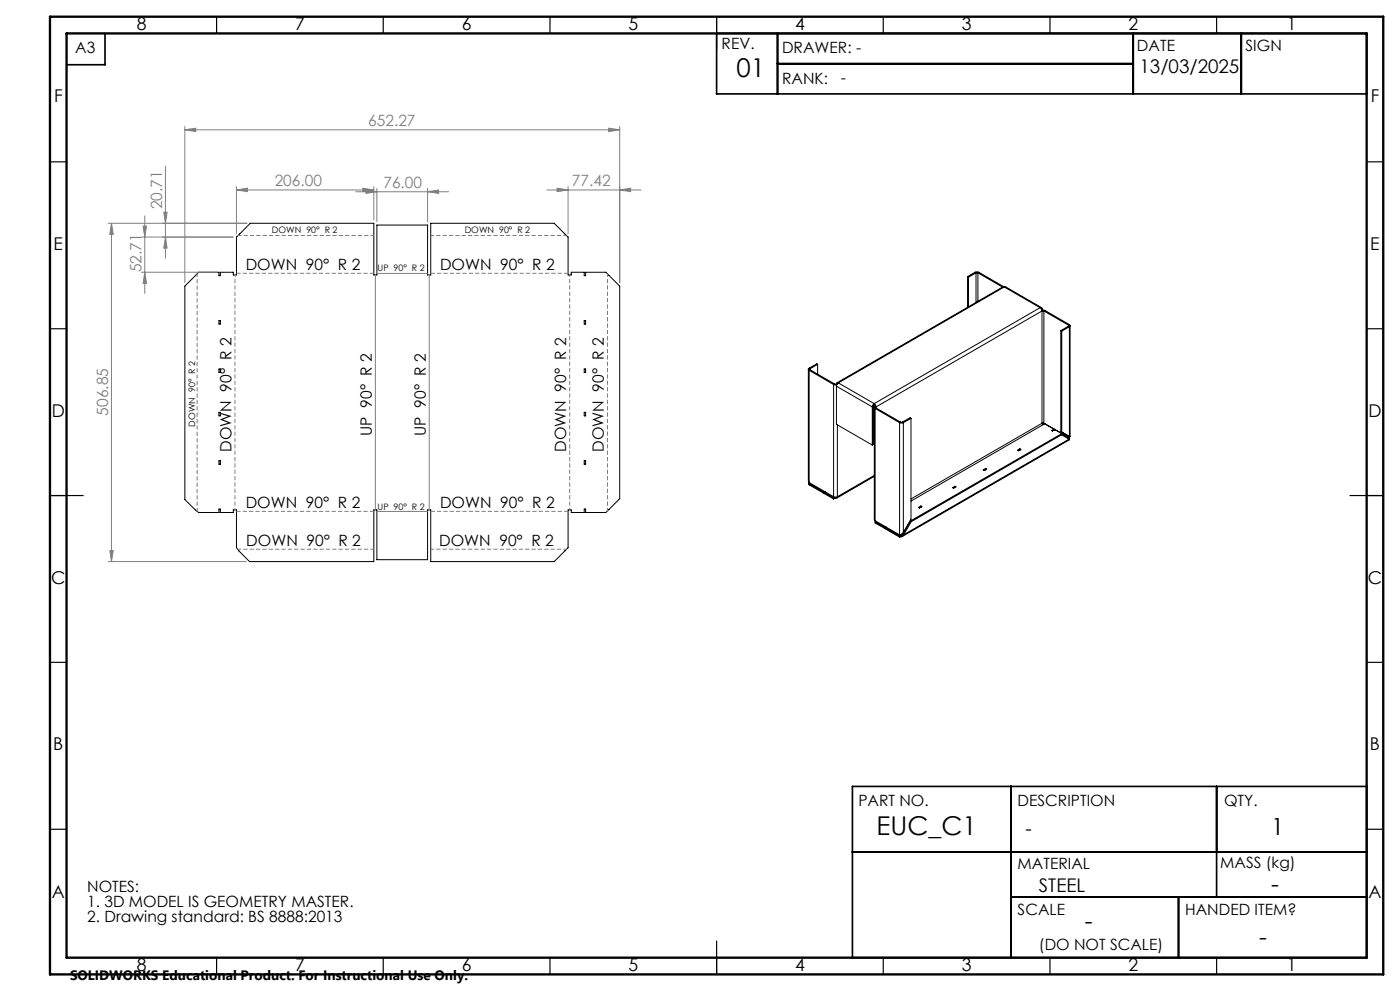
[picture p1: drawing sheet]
<svg xmlns="http://www.w3.org/2000/svg" width="420mm" height="297mm" viewBox="0 0 420 297" stroke-linecap="round" stroke-linejoin="round" font-family="sans-serif">
<g fill="none" stroke="#000" stroke-width=".3">
<path d="M31.5 10h-11.5v9.4M59.6 81.6h6.1v1h.4v-1h3.9v.8h.9v-11.4l4.2-4.1h37v15.5h1v-15h15.2v15h.9v-15.5h37.1l4.1 4.1v11.4h1v-.8h3.9v1h.4v-1h6.1l4.1 4.2v63.7l-4.1 4.1h-6.1v-1h-.4v1h-3.9v-.8h-1v11.3l-4.1 4.2h-37.1v-15.5h-.9v14.9h-15.2v-14.9h-1v15.5h-37.2l-4-4.2v-11.3h-.9v.8h-3.9v-1h-.4v1h-6.1l-4.1-3.9v-63.9zM65.7 96.1h.4v1h-.4zM175.3 96.1h.4v1h-.4zM290.3 82.9l.2 .2M290.3 82.9v9.2M290.5 83.1v8.8M292.5 81.6h1.2M292.5 81.6l-2.2 1.3M292.5 81.6l.3 .2M292.8 81.8h.6M292.8 81.8l-2.3 1.3"/>
<path d="M292.8 81.8v8.8M293.4 81.8v8.5M293.4 81.8l7.3 4.2M293.7 81.6l7.3 4.3M293.7 81.6l-.3 .2M300.7 86h.1M300.7 86v.1M301 85.9h.1M301 85.9l-.3 .1M301.3 86h-.4l-49.8 28.7M301.3 86h.4l10.7 6.2M301.3 86l-49.8 28.8"/>
<path d="M301.3 86l10.7 6.2M312 92.2l.6 1M312 92.2h.4l.2 .3M312 92.2l-49.7 28.8M312.6 93h.8M312.6 93.2h.6M312.6 93.2l-49.8 28.8M312.6 92.5v.4M312.6 93.2v33.7M312.6 92.5l-.2 .1M313.2 93.2v33.7M313.2 93.2l7.3 4.2"/>
<path d="M313.4 93l7.4 4.3M313.4 93l-.2 .2M318.2 99.1v30.2M318.2 99.1l.3 .1M318.5 99.2v30.3l-.3-.2M320.5 97.4v.4M320.5 97.8l-2.3 1.3M320.5 97.8l.3 .1M320.8 97.3l.2 .2-.2 .4M320.8 97.9l-2.3 1.3M320.8 97.9v32.9M320.8 97.3l-.3 .1"/>
<path d="M321 97.6v33.3M65.7 110.6h.4v1h-.4zM175.3 110.6h.4v1h-.4zM242.5 110.7v33.2l.2 .7M242.7 110.3a.33 .33 0 0 0-.2 .4 .33 .33 0 0 0 .2 .3M242.7 111l7.4 4.2M242.7 111v33.6M242.7 110.3l.3 .2M243 110.5v.3M243 110.8l7.4 4.3M243 110.8l-.3 .2M245.3 109.2l-2.3 1.3"/>
<path d="M245.3 109.2v2.9M245.3 109.2l-.3-.2-2.3 1.3M250.1 115.2l.9 .1M250.1 115.2v33.7M250.4 115.1h.5M250.4 115.1l-.3 .1M250.9 115.7l10.8 6.3M250.9 115.7v11.5l10.8 6.2M250.9 115.1l.2 .1M251.5 114.8l-.6 .9M251.5 114.8h-.5l-.1 .3M251.5 114.8l10.8 6.2"/>
<path d="M65.7 123.6h.4v1h-.4zM65.7 138.1h.4v1h-.4zM175.3 123.6h.4v1h-.4zM175.3 138.1h.4v1h-.4zM251.2 127.3v21.6M261.7 122v11.4M262 121.8l-.3 .2M262 121.8v11.4l-.3 .2M262.3 121l.5 1M262.3 121l-.6 1M262.3 121.3l.2 .5M262.3 121.3l-.3 .5"/>
<path d="M262.3 121v.3M262.3 122.1v33.6l.2 .4M262.5 121.8a.33 .33 0 0 0-.2 .3 .33 .33 0 0 0 .2 .3M262.5 122.4v33.7M262.5 122.4l7.4 4.3M262.5 121.8l.3 .2M262.8 122v.3M262.8 122.3l-.3 .1M262.8 122.3l7.4 4.2M269.9 126.7h1.1M269.9 126.7v33.6M270.2 126.5h.5"/>
<path d="M270.2 126.5l-.3 .2M270.7 126.5l.3 .2M271 126.7v32.9M273.3 125.4l-2.3 1.3M273.3 125.4v30.2l-2.3 4M273.3 125.4l-.3-.2-2.3 1.3M305.2 134.9l.8-.4 .2 .2-.7 .4zM306 134.8h.1M306 134.5v.3M306 134.8l-.5 .3M312.6 126.9l.3 .4M312.6 126.9h.6"/>
<path d="M312.6 126.9l-39.3 22.6M312.9 127.3l-39.6 22.9M312.9 127.3l.5-.3 2.8 1.6M313.2 126.9l7.6 4.3M316.2 128.6l-.7 .4 .3 .2M316.2 128.6v.3l-.5 .2M316.5 128.8l-.7 .4M318.2 129.3l2.6 1.5M318.5 130.3l-45.1 26M318.5 130.3l2.2 1.3M318.5 130.3l-.3-.1-45.1 26M320.4 131.5l.4-.3z"/>
<path d="M320.5 130.6v.5M320.5 130.6l.3 .2M320.7 131.6l.2 .2M320.7 131.6l-49.6 28.7M320.8 131.2l.1 .6M320.8 130.8l.2 .1M320.9 131.8l-50.3 29M321 130.9l-.5 .2M242.7 144.5v.8M242.7 144.6l7.4 4.3M242.7 145v.3M242.7 145l4.4 2.5"/>
<path d="M242.7 145.3l4.4 2.5M242.8 144.7l-.1 .3M243 144.8l-.3 .2M247.1 147.5v.3M247.3 147.6l2.8 1.6M247.3 147.6v.4l2.8 1.5M247.3 147.6l.3-.1-.5 .3M247.3 147.3l-.2 .2M250.1 148.9h1.1M250.1 149.2v.3M250.4 149l-.3 .2M250.6 149v.2"/>
<path d="M250.6 149.2l-.5 .3M251.2 148.9a.34 .34 0 0 1-.1 .4 .34 .34 0 0 1-.5-.1M262.3 142.8l-11.2 6.5M262.3 142.5l-11.1 6.4M262.5 156.1l7.4 4.2M262.5 156.4v.3l2.8 1.6M262.5 156.4l2.8 1.6M262.8 156.2l-.3 .2M265.3 158v.3M265.6 157.8l-.3 .2M265.6 158.1l4.3 2.6M265.6 158.1v.4l4.3 2.5"/>
<path d="M265.9 158l-.6 .3M265.9 158l-.3 .1M271 159.6l-1.1 .7M273.1 156.2l.3 .1M273.1 156.2l-2.3 3.9M273.4 156.3l-2.3 4M275.5 152.1l.8-.4 .3 .1-.8 .5zM276.3 151.7v.3M276.3 152l-.5 .2M276.3 152h.1M286.5 145.7l-.7 .5 .3 .1M286.5 145.7l.3 .2-.7 .4"/>
<path d="M286.5 145.7v.3M286.5 146l-.4 .3M286.5 146v.1M295.7 140.4l-.7 .4 .3 .2M295.7 140.4l.3 .2-.7 .4M295.7 140.4v.4M295.7 140.8l-.5 .2M295.7 140.8h.1M269.9 160.7v.3M270.8 160.1l-.9 .6M270.8 160.1l.3 .2M271.1 160.3a1.2 1.2 0 0 1-1.2 .7"/>
</g>
<g fill="none" stroke="#808080" stroke-width=".3">
<path d="M55.5 38.9l3.2-.5v1zM55.5 37.9v46.8M55.5 38.9h130.4M182.6 38.4l3.3 .5-3.3 .5zM185.9 37.9v46.8M49.6 49.8v27.6M70.9 56.9l3.3-.5v1zM70.9 56.9h41.2M70.9 55.9v14.2M106.7 57.5h27.9M108.8 56.4l3.3 .5-3.3 .5zM109.8 56.9l3.3 .6-3.3 .5z"/>
<path d="M112.1 55.9v10M113.1 56.5v10M128.3 57.5l3.3-.6v1.1zM128.3 56.5v10M164.1 56.9h28.2M167.1 56.4l3.3 .5-3.3 .5zM170.4 55.9v14.2M185.9 56.9l3.3-.5v1zM32.5 66.9h41.6M33.4 66.9l.6 3.3h-1.1zM33.4 66.9v101.4M42.4 71h27.5"/>
<path d="M42.9 67.8h1.1l-.6 3.2zM43.4 64.7v23.2M49.1 63.6h1l-.5 3.3zM49.6 71l.5 3.4h-1zM42.4 81.6h22.7M43.4 81.6l.6 3.3h-1.1zM112.6 82.4v70.4M113.1 81.9h15.2M128.8 82.4v70.4M113.1 153.3h15.2M32.5 168.3h41.3M32.9 165h1.1l-.6 3.3z"/>
</g>
<path d="M70.5 82.4v70.4M170.9 152.8v-70.4" fill="none" stroke="#808080" stroke-width=".3" stroke-dasharray="1.3 .6" stroke-dashoffset=".7" stroke-linecap="butt"/>
<path d="M112.2 81.9h-41.2M170.4 81.9h-41.2M71 153.3h41.2M129.2 153.3h41.2" fill="none" stroke="#808080" stroke-width=".3" stroke-dasharray="1.3 .6" stroke-linecap="butt"/>
<path d="M112.2 70.6h-40.8M170 70.6h-40.8M59.1 82.1v71.1M182.3 153.1v-71M129.2 164.6h40.8" fill="none" stroke="#808080" stroke-width=".3" stroke-dasharray="1.3 .6" stroke-dashoffset=".3" stroke-linecap="butt"/>
<path d="M71.3 164.6h40.9" fill="none" stroke="#808080" stroke-width=".3" stroke-dasharray="1.3 .6" stroke-dashoffset=".2" stroke-linecap="butt"/>
<g fill="none" stroke="#000" stroke-width=".35">
<path d="M65 5v5M115 5v5M165 5v5M215 5v10M265 5v5M315 5v5M365 5v5M15 48.5h5M410 48.5h5M15 98.5h5M410 98.5h5M15 148.5h10"/>
<path d="M405 148.5h10M15 198.5h5M410 198.5h5M15 248.5h5M410 248.5h5M65 287v5M115 287v5M165 287v5M215 282v10M265 287v5M315 287v5M365 287v5"/>
</g>
<path d="M31.5 10v9.4h-11.5M215 10h195v18.1h-195zM233.3 19.1h106.7M233.3 10v18.1M340 10v18.1M372.4 10v18.1M255.7 235.7h154.3v51.3h-154.3zM303.3 235.7v51.3M365 235.7v33.1M255.7 255.3h154.3M303.3 268.8h106.7M353.6 268.8v18.2" fill="none" stroke="#000" stroke-width=".5"/>
<path d="M15 5h400v287h-400zM20 10h390v277h-390z" fill="none" stroke="#000" stroke-width=".7"/>
<g fill="#808080">
<path d="M109.8 56.9l3.3 .6-3.3 .5zM128.3 57.5l3.3-.6v1.1zM55.5 38.9l3.2-.5v1zM182.6 38.4l3.3 .5-3.3 .5zM167.1 56.4l3.3 .5-3.3 .5zM185.9 56.9l3.3-.5v1z"/>
<path d="M49.6 71l.5 3.4h-1zM49.1 63.6h1l-.5 3.3z"/>
<path d="M33.4 66.9l.6 3.3h-1.1zM32.9 165h1.1l-.6 3.3z"/>
<path d="M43.4 81.6l.6 3.3h-1.1zM42.9 67.8h1.1l-.6 3.2z"/>
<path d="M70.9 56.9l3.3-.5v1zM108.8 56.4l3.3 .5-3.3 .5z"/>
</g>
<g font-size="7.8">
<text x="220.9" y="23.2">01</text>
<text x="263" y="250.3">EUC_C1</text>
</g>
<g font-size="7.1">
<text x="381.4" y="250.3">1</text>
<text x="381.4" y="267.3">-</text>
<text x="325.4" y="278.3">-</text>
<text x="377.8" y="283.1">-</text>
</g>
<g font-size="5.6">
<text x="341.9" y="21.8">13/03/2025</text>
<text x="307.7" y="250.3">-</text>
<text x="311.7" y="267.3">STEEL</text>
</g>
<g font-size="5.3">
<text x="41" y="8.9">8</text>
<text x="88.5" y="8.9">7</text>
<text x="138.5" y="8.9">6</text>
<text x="188.5" y="8.9">5</text>
<text x="238.5" y="8.9">4</text>
<text x="288.5" y="8.9">3</text>
<text x="338.5" y="8.9">2</text>
<text x="386" y="8.9">1</text>
<text x="16.2" y="30.7">F</text>
<text x="411.2" y="30.7">F</text>
<text x="16.1" y="74.9">E</text>
<text x="411.1" y="74.9">E</text>
<text x="15.5" y="124.9">D</text>
<text x="410.5" y="124.9">D</text>
<text x="15.4" y="174.9">C</text>
<text x="410.4" y="174.9">C</text>
<text x="16" y="224.9">B</text>
<text x="411" y="224.9">B</text>
<text x="15.5" y="269.2">A</text>
<text x="410.5" y="269.2">A</text>
<text x="41" y="290.9">8</text>
<text x="88.5" y="290.9">7</text>
<text x="138.5" y="290.9">6</text>
<text x="188.5" y="290.9">5</text>
<text x="238.5" y="290.9">4</text>
<text x="288.5" y="290.9">3</text>
<text x="338.5" y="290.9">2</text>
<text x="386" y="290.9">1</text>
</g>
<g font-size="4.7">
<text x="22.6" y="16">A3</text>
<text x="216.5" y="14.8">REV.</text>
<text x="234.6" y="15.9">DRAWER: -</text>
<text x="341.1" y="15.2">DATE</text>
<text x="373.7" y="15.2">SIGN</text>
<text x="234.6" y="25.3">RANK:</text>
<text x="252.2" y="25">-</text>
<text x="73.7" y="80.9">DOWN 90° R 2</text>
<text x="132" y="80.9">DOWN 90° R 2</text>
<text x="111.6" y="130.6" transform="rotate(-90 111.6 130.6)">UP 90° R 2</text>
<text x="127.7" y="130.6" transform="rotate(-90 127.7 130.6)">UP 90° R 2</text>
<text x="69.4" y="135.4" transform="rotate(-90 69.4 135.4)">DOWN 90° R 2</text>
<text x="169.8" y="135.4" transform="rotate(-90 169.8 135.4)">DOWN 90° R 2</text>
<text x="181.2" y="135.4" transform="rotate(-90 181.2 135.4)">DOWN 90° R 2</text>
<text x="73.7" y="152.2">DOWN 90° R 2</text>
<text x="132" y="152.2">DOWN 90° R 2</text>
<text x="73.9" y="163.5">DOWN 90° R 2</text>
<text x="131.8" y="163.5">DOWN 90° R 2</text>
<text x="257.5" y="241.4">PART NO.</text>
<text x="305.3" y="241.4">DESCRIPTION</text>
<text x="367.2" y="241.4">QTY.</text>
<text x="305.3" y="260.4">MATERIAL</text>
<text x="366.1" y="260.2">MASS (kg)</text>
<text x="26.2" y="267.4">NOTES:</text>
<text x="26.2" y="271.9">1. 3D MODEL IS GEOMETRY MASTER.</text>
<text x="305.3" y="274.4">SCALE</text>
<text x="355.5" y="274.4">HANDED ITEM?</text>
<text x="26.2" y="276.4">2. Drawing standard: BS 8888:2013</text>
<text x="311.7" y="284.7">(DO NOT SCALE)</text>
</g>
<g font-size="4.7" fill="#808080">
<text x="110.5" y="37.9">652.27</text>
<text x="82.4" y="55.9">206.00</text>
<text x="115" y="56.4">76.00</text>
<text x="171.6" y="55.9">77.42</text>
<text x="48.6" y="62.7" transform="rotate(-90 48.6 62.7)">20.71</text>
<text x="42.4" y="81.6" transform="rotate(-90 42.4 81.6)">52.71</text>
<text x="32.5" y="124.5" transform="rotate(-90 32.5 124.5)">506.85</text>
</g>
<text font-size="4.1" x="21" y="293.7">SOLIDWORKS Educational Product. For Instructional Use Only.</text>
<g font-size="2.7">
<text x="81.6" y="70">DOWN 90° R 2</text>
<text x="139.4" y="70">DOWN 90° R 2</text>
<text x="113.3" y="81.3">UP 90° R 2</text>
<text x="58.5" y="127.8" transform="rotate(-90 58.5 127.8)">DOWN 90° R 2</text>
<text x="113.3" y="152.7">UP 90° R 2</text>
</g>
</svg>
